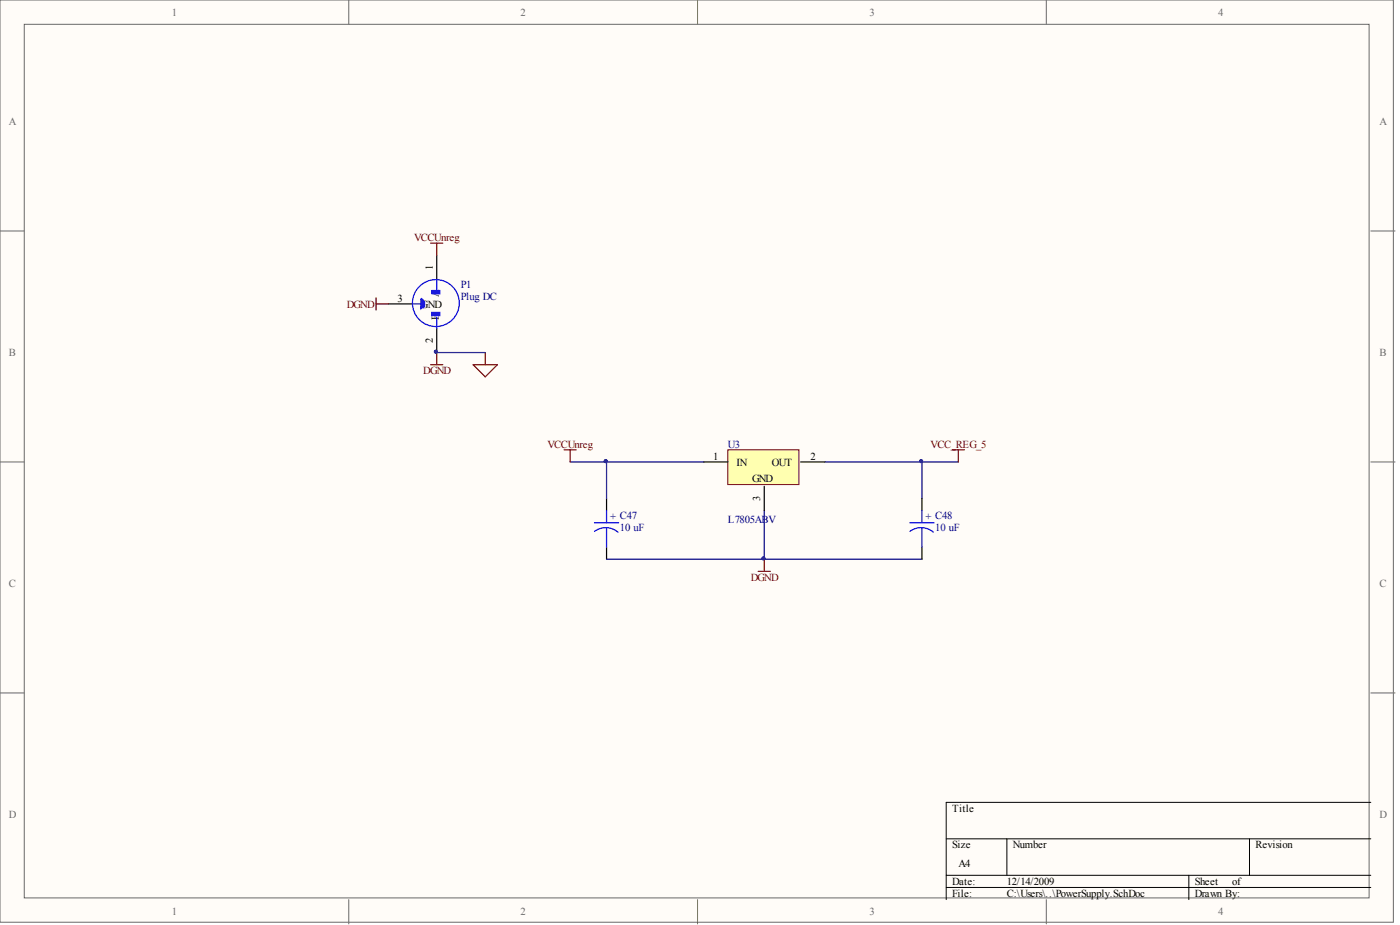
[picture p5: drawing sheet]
<svg xmlns="http://www.w3.org/2000/svg" width="292mm" height="193mm" viewBox="0 0 292 193" stroke-linecap="round" stroke-linejoin="round" font-family="sans-serif">
<g fill="#fffcf8" stroke="#696969" stroke-width=".21">
<path d="M0 0h290.7v192.4h-290.7z"/>
<path d="M5.1 5.1h280.6v182.2h-280.6z"/>
</g>
<path d="M72.8 0v5.1M145.5 0v5.1M218.3 0v5.1M0 48.2h5.1M286 48.2h5.1M0 96.4h5.1M286 96.4h5.1M0 144.6h5.1M286 144.6h5.1M72.8 187.7v5M145.5 187.7v5M218.3 187.7v5" fill="none" stroke="#696969" stroke-width=".21"/>
<path d="M197.4 175h88.6M210.1 175v7.6M260.7 175v7.6M286 167.4h-88.6v20.3M197.4 182.6h88.6M197.4 185.1h88.6M248 182.6v5.1" fill="none" stroke="#000" stroke-width=".21"/>
<path d="M91.1 53.3v5M81 63.4h5.1M91.1 68.5v5M126.6 104v2.5M126.6 114.1v2.6M192.4 104v2.5M192.4 114.1v2.6" fill="none" stroke="#000" stroke-width=".25"/>
<g fill="none" stroke="#00f" stroke-width=".25">
<path d="M91.1 58.3v2.3M86.1 63.4h1.7M88.6 62.9v1l-.3 .3v-1.6l-.2-.2v1.8l-.3 .2v-2a.84 .84 0 0 1 .7 .9 .84 .84 0 0 1-.7 .8M91.1 66.2v2.3M124 109.1h5.1M126.6 110.1l1 .2 1.3 .7M126.6 110.1l-1.1 .1-1.5 .7M126.6 106.5v2.6M126.6 110.1v4M189.8 109.1h5.1M192.4 110.1l1 .2 1.3 .7M192.4 110.1l-1.1 .1-1.5 .7"/>
<path d="M192.4 106.5v2.6M192.4 110.1v4"/>
<circle cx="90.9" cy="63.2" r="4.9"/>
</g>
<g fill="#00f" stroke="#00f" stroke-width=".25">
<path d="M90.1 65.2h1.7v.6h-1.7z"/>
<path d="M90.1 60.6h1.7v.7h-1.7z"/>
</g>
<path d="M89.9 50.7h2.5M91.1 50.7v2.6M78.5 62.1v2.6M78.5 63.4h2.5M89.9 76.1h2.5M91.1 73.5v2.6M98.7 76.1h5.1l-2.6 2.5zM101.2 73.5v2.6M117.7 93.8h2.5M119 93.8v2.6M198.7 93.8h2.5M200 93.8v2.6" fill="none" stroke="#800000" stroke-width=".25"/>
<path d="M91.1 73.5h10.1M119 96.4h27.8M126.6 96.4v7.6M172.1 96.4h27.9M192.4 96.4v7.6M126.6 116.7h65.8M159.5 106.5v10.2" fill="none" stroke="#000080" stroke-width=".25"/>
<path d="M151.9 93.8h14.8v7.3h-14.8z" fill="#ffffb0" stroke="#800000" stroke-width=".21"/>
<path d="M146.8 96.4h5.1M167 96.4h5.1M159.5 101.4v5.1" fill="none" stroke="#000" stroke-width=".25"/>
<path d="M158.2 119.2h2.5M159.5 116.7v2.5" fill="none" stroke="#800000" stroke-width=".25"/>
<g fill="#000080" stroke="#000080" stroke-width=".21">
<circle cx="90.9" cy="73.4" r=".33"/>
<circle cx="126.4" cy="96.2" r=".33"/>
<circle cx="159.3" cy="116.5" r=".33"/>
<circle cx="192.2" cy="96.2" r=".33"/>
</g>
<g font-size="2.2" fill="#696969">
<text x="35.9" y="3.3">1</text>
<text x="108.6" y="3.3">2</text>
<text x="181.4" y="3.3">3</text>
<text x="254.2" y="3.3">4</text>
<text x="1.8" y="26.1">A</text>
<text x="287.8" y="26.1">A</text>
<text x="1.8" y="74.3">B</text>
<text x="287.8" y="74.3">B</text>
<text x="1.8" y="122.5">C</text>
<text x="287.8" y="122.5">C</text>
<text x="1.8" y="170.6">D</text>
<text x="287.8" y="170.6">D</text>
<text x="35.9" y="191">1</text>
<text x="108.6" y="191">2</text>
<text x="181.4" y="191">3</text>
<text x="254.2" y="191">4</text>
</g>
<g font-size="2.2" fill="#800000">
<text x="86.4" y="50.3">VCCUnreg</text>
<text x="72.3" y="64.2">DGND</text>
<text x="88.3" y="78.1">DGND</text>
<text x="114.2" y="93.4">VCCUnreg</text>
<text x="194.2" y="93.4">VCC_REG_5</text>
<text x="156.6" y="121.2">DGND</text>
</g>
<g font-size="2.2">
<text x="90.3" y="56.3" transform="rotate(-90 90.3 56.3)">1</text>
<text x="83" y="62.9">3</text>
<text x="87.8" y="64.2">GND</text>
<text x="91.5" y="61.9" transform="rotate(-90 91.5 61.9)">A</text>
<text x="90.3" y="71.6" transform="rotate(-90 90.3 71.6)">2</text>
<text x="91.5" y="66.7" transform="rotate(-90 91.5 66.7)">B</text>
<text x="148.8" y="95.9">1</text>
<text x="169.1" y="95.9">2</text>
<text x="153.6" y="97.2">IN</text>
<text x="156.9" y="100.5">GND</text>
<text x="161.1" y="97.2">OUT</text>
<text x="158.6" y="104.5" transform="rotate(-90 158.6 104.5)">3</text>
<text x="198.7" y="169.4">Title</text>
<text x="198.7" y="177">Size</text>
<text x="211.3" y="177">Number</text>
<text x="262" y="177">Revision</text>
<text x="198.7" y="184.6">Date:</text>
<text x="200" y="180.8">A4</text>
<text x="210.1" y="184.6">12/14/2009</text>
<text x="249.3" y="184.6">Sheet</text>
<text x="257.1" y="184.6">of</text>
<text x="198.7" y="187.1">File:</text>
<text x="210.1" y="187.1">C:\Users\..\PowerSupply.SchDoc</text>
<text x="249.3" y="187.1">Drawn By:</text>
</g>
<g font-size="2.2" fill="#000080">
<text x="96.2" y="60.1">P1</text>
<text x="96.2" y="62.7">Plug DC</text>
<text x="151.9" y="93.4">U3</text>
<text x="127.3" y="108.6">+ C47</text>
<text x="129.3" y="110.9">10 uF</text>
<text x="151.9" y="109.1">L7805ABV</text>
<text x="193.1" y="108.6">+ C48</text>
<text x="195.1" y="110.9">10 uF</text>
</g>
</svg>
